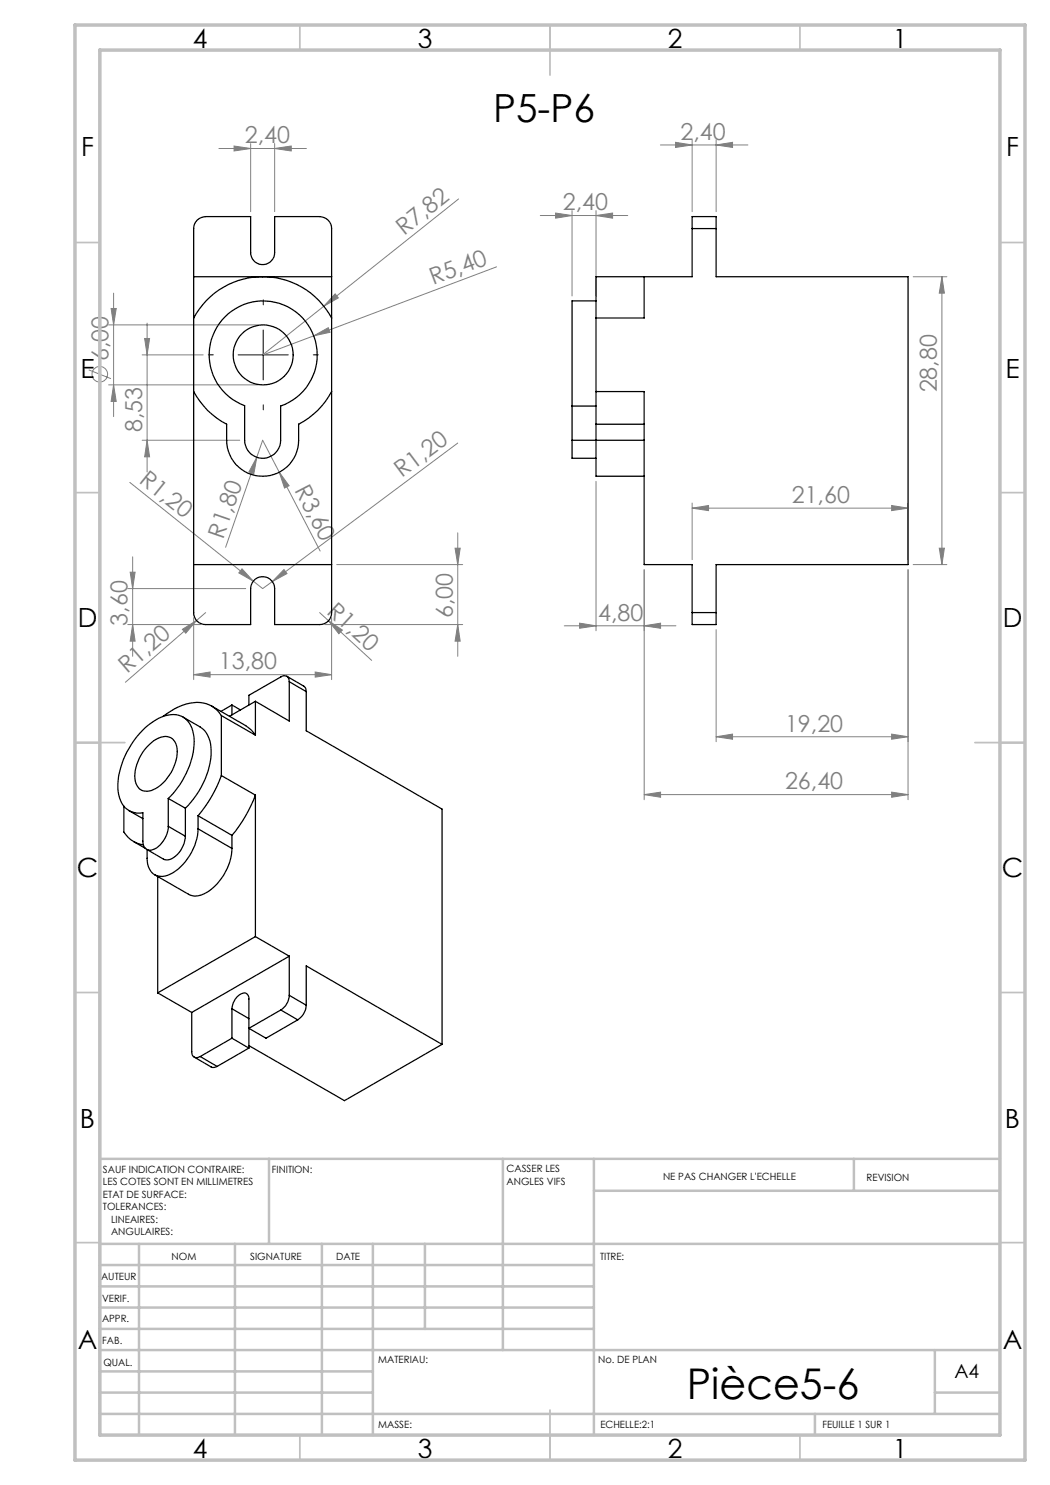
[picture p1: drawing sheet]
<svg xmlns="http://www.w3.org/2000/svg" width="210mm" height="297mm" viewBox="0 0 210 297" stroke-linecap="round" stroke-linejoin="round" font-family="sans-serif">
<g fill="none" stroke="#808080" stroke-width=".2">
<path d="M43.8 29.7h17.5M46.8 29.2l3.3 .5-3.3 .5zM50.1 28.7v13.6M54.9 29.7l3.3-.5v1zM54.9 28.7v13.6M91.7 39.8l-26.9 21.4M132.1 29h17.5M135.1 28.5l3.3 .5-3.3 .5zM138.4 28v14.3M143.2 29l3.3-.5v1zM143.2 28v14.3M22.7 58.6v24.7"/>
<path d="M67 58.8l.7 .8-2.9 1.6zM99.3 53.4l-36.5 13.8M108.1 43.1h17.5M111.1 42.6l3.3 .5-3.3 .5zM114.4 42.1v17.1M119.2 43.1l3.3-.5v1zM119.2 42.1v17.1M182.6 55.3h6.8M188.4 55.3l.5 3.3h-1zM188.4 55.3v57.6M17.7 74l4.5 1.7M21.7 65h29.9"/>
<path d="M21.7 77h29.9M22.2 61.7h1l-.5 3.3zM22.7 77l.5 3.3h-1zM28.4 71h12.2M28.9 67.7h1l-.5 3.3zM29.4 64.6v29.8M62.8 67.2l2.9-1.7 .3 1zM62.8 67.2l-10.2 3.8M64.8 61.2l-12.3 9.8M26 96.5l24.7 19.7M28.4 88h19.5M29.4 88l.5 3.4h-1z"/>
<path d="M51.4 91.4l-.6 3.4-1-.4zM51.4 91.4l-6.3 18.1M51.4 91.4l1.1-3.4 11.5 22.2M55.8 94.4l2 2.8-.9 .4zM91.5 88.6l-37 27.7M119.2 96.3v29.8M25.5 117.7h23.6M26 114.4h1l-.5 3.3zM26.5 111.4v19.9M48.4 113.8l2.3 2.4-2.9-1.6zM50.7 116.2l1.8 1.5 2-1.4M56.8 113.9l.6 .8-2.9 1.6z"/>
<path d="M67.3 112.9h25.2M91 109.6h1l-.5 3.3zM91.5 106.6v24.7M128.8 113.9v46M138.4 101.6l3.3-.5v1zM138.4 100.6v11.3M138.4 101.6h43.2M178.3 101.1l3.3 .5-3.3 .5zM181.6 100.6v11.3M181.6 113.9v46M182.6 112.9h6.8M187.9 109.6h1l-.5 3.3z"/>
<path d="M25.5 124.9h14.6M26.5 124.9l.5 3.3h-1zM36.5 125.9l2.8-1.8-2.2 2.5zM38.7 134.9l3.3-.5v1zM38.7 123.5v12.4M38.7 134.9h27.6M41.1 122.5l-16 14M63 134.4l3.3 .5-3.3 .5zM63.9 122.5l10.4 9.6M64.9 124.9h27.6M65.7 124.1l2.8 1.9-.7 .7zM66.3 123.5v12.4"/>
<path d="M91.5 124.9l.5 3.3h-1zM112.9 125.2h22.3M115.9 124.6l3.3 .6-3.3 .5zM128.8 125.2l3.3-.6v1.1zM143.2 125.9v22.4M128.8 158.9l3.3-.5v1.1zM128.8 158.9h52.8M143.2 147.4l3.3-.6v1zM143.2 147.4h38.4M178.3 146.8l3.3 .6-3.3 .4zM178.3 158.4l3.3 .5-3.3 .6z"/>
<circle cx="20" cy="74.9" r="1.55"/>
</g>
<path d="M42.7 71h-1M52.7 61v-1M62.7 71h1M52.7 81v1" fill="none" stroke="#000" stroke-width=".2" stroke-dasharray="30.5 1.3 1.3 1.3"/>
<path d="M47.6 71h10M52.6 66v10" fill="none" stroke="#000" stroke-width=".2"/>
<g fill="none" stroke="#c0c0c0" stroke-width=".35">
<path d="M60 5v5M110 5v10M160 5v5M15 48.5h5M200 48.5h5M15 98.5h5M200 98.5h5M15 148.5h10M195 148.5h10M15 198.5h5M200 198.5h5M15 248.5h5"/>
<path d="M200 248.5h5M60 287v5M110 282v10M160 287v5"/>
</g>
<g fill="none" stroke="#c0c0c0" stroke-width=".5">
<path d="M53.8 231.8v17M100.6 231.8v38.2M118.8 231.8v55.2M118.8 238.2h81.2M170.8 231.8v6.4M200 231.8h-180v55.2M20 248.8h180M20 257.3h98.8M20 253h98.8M27.8 248.8v38.2M47 248.8v38.2M64.4 248.8v38.2"/>
<path d="M74.6 248.8v38.2M85 248.8v17M20 265.8h98.8M20 261.5h98.8M20 278.5h54.6M20 274.3h54.6M20 270h180M187 278.5h13M187 270v12.8M20 282.8h180M163 282.8v4.2"/>
</g>
<path d="M15 5h190v287h-190zM20 10h180v277h-180z" fill="none" stroke="#c0c0c0" stroke-width=".7"/>
<g fill="#808080">
<path d="M48.4 113.8l2.3 2.4-2.9-1.6z"/>
<path d="M62.8 67.2l2.9-1.7 .3 1z"/>
<path d="M56.8 113.9l.6 .8-2.9 1.6z"/>
<path d="M67 58.8l.7 .8-2.9 1.6z"/>
<path d="M36.5 125.9l2.8-1.8-2.2 2.5z"/>
<path d="M51.4 91.4l-.6 3.4-1-.4z"/>
<path d="M55.8 94.4l2 2.8-.9 .4z"/>
<path d="M65.7 124.1l2.8 1.9-.7 .7z"/>
<path d="M119.2 43.1l3.3-.5v1zM111.1 42.6l3.3 .5-3.3 .5zM63 134.4l3.3 .5-3.3 .5zM38.7 134.9l3.3-.5v1z"/>
<path d="M115.9 124.6l3.3 .6-3.3 .5zM128.8 125.2l3.3-.6v1.1zM135.1 28.5l3.3 .5-3.3 .5zM143.2 29l3.3-.5v1zM46.8 29.2l3.3 .5-3.3 .5zM54.9 29.7l3.3-.5v1z"/>
<path d="M128.8 158.9l3.3-.5v1.1zM178.3 158.4l3.3 .5-3.3 .6z"/>
<path d="M138.4 101.6l3.3-.5v1zM178.3 101.1l3.3 .5-3.3 .5z"/>
<path d="M143.2 147.4l3.3-.6v1zM178.3 146.8l3.3 .6-3.3 .4z"/>
<path d="M187.9 109.6h1l-.5 3.3zM188.4 55.3l.5 3.3h-1zM91.5 124.9l.5 3.3h-1zM91 109.6h1l-.5 3.3z"/>
<path d="M26 114.4h1l-.5 3.3zM26.5 124.9l.5 3.3h-1zM22.2 61.7h1l-.5 3.3zM22.7 77l.5 3.3h-1zM28.9 67.7h1l-.5 3.3zM29.4 88l.5 3.4h-1z"/>
</g>
<g fill="none" stroke="#000" stroke-width=".25">
<path d="M38.7 55.3h27.6M39.4 44a2.75 2.75 0 0 1 1.7-.7h9v7.2a2.4 2.4 0 0 0 2.4 2.4 2.4 2.4 0 0 0 2.4-2.4v-7.2h9a2.41 2.41 0 0 1 2.4 2.4v76.8a2.35 2.35 0 0 1-2.4 2.4h-9v-7.2a2.4 2.4 0 0 0-2.4-2.4 2.4 2.4 0 0 0-2.4 2.4v7.2h-9a2.35 2.35 0 0 1-2.4-2.4v-76.8a2.31 2.31 0 0 1 .7-1.7zM128.8 55.3v8.3h-9.6M138.4 45.7v9.6h-19.2v8.3M138.4 45.7v-2.4h4.8v2.4M138.4 45.7h4.8M143.2 45.7v9.6h38.4v57.6h-38.4v9.6M38.7 78.3a15.2 15.2 0 0 0 6.6 6.5 13.6 13.6 0 0 0 .4 5.5 7.2 7.2 0 0 0 8 4.9 7.2 7.2 0 0 0 6-7.2v-3.2a15.2 15.2 0 0 0 6.6-6.5M38.7 63.6a15.6 15.6 0 0 1 27.6 0M45 63.4a10.8 10.8 0 0 1 16.8 1.9 10.8 10.8 0 0 1-5.7 15.9v6.8a3.6 3.6 0 0 1-3.6 3.7 3.6 3.6 0 0 1-3.6-3.7v-6.9a10.8 10.8 0 0 1-3.9-17.7zM119.2 78.3v6.5M119.2 60.2h-4.8v21"/>
<path d="M119.2 78.3h9.6v34.6h9.6v9.6M119.2 63.6v14.7M114.4 88v3.6h4.8M114.4 81.2h4.8M114.4 88h14.4M114.4 81.2v6.8M119.2 84.8v10.4h9.6M119.2 84.8h9.6M38.7 112.9h27.6M57.4 135.3l3.3 1.9a1.09 1.09 0 0 1 .5 1.1M57.9 136.3a1.02 1.02 0 0 0-.5-1.1 1.02 1.02 0 0 0-1.2 .2l-6.4 3.7v1.9M57.9 136.3v7.9l-6.8-3.9"/>
<path d="M57.9 136.3l3.3 2M61.2 138.3v7.9l27.2 15.6v47.1M138.4 122.5v2.4h4.8v-2.4M138.4 122.5h4.8M29.4 149.4a4.6 4.6 0 0 1 4.4-2 2.93 2.93 0 0 1 1.6 3.5 9.2 9.2 0 0 1-5.1 7.2 2.39 2.39 0 0 1-3.3-2.4 8.9 8.9 0 0 1 2.4-6.3zM33.7 159.7a16.7 16.7 0 0 0 5.1-12.2 4.5 4.5 0 0 0-3.6-4.6 8.3 8.3 0 0 0-6.1 2.6 16.9 16.9 0 0 0-5.5 12.1 4.7 4.7 0 0 0 3.3 4.9l1.7 .1v5.6a1.52 1.52 0 0 0 .6 1.6 1.52 1.52 0 0 0 1.7 0 5.6 5.6 0 0 0 2.8-4.5M33.7 159.7v5.6M33.7 159.7l3.4 1.9M36.6 143.4l3.4 2a5.3 5.3 0 0 1 2.2 4.8 16.7 16.7 0 0 1-5.1 11.4M42.3 141.2l6.9 4a5.6 5.6 0 0 1 1.9 1.8M44.3 143.1a5.9 5.9 0 0 0-7.1-2.3l-2.3 1-2.3 1.5M44.3 155.1a26.5 26.5 0 0 1-4.7 8.1"/>
<path d="M44.3 155.1l6.8 3.9M44.3 143.1v12M44.3 143.1l6.8 3.9M46.4 141v2M46.4 141l-2.2 1.3M46.4 141l1.7 1M51.1 159a27.6 27.6 0 0 1-4.7 8.1M51.1 140.3v6.7M51.1 159v28.3M51.1 140.3l-5.2 3M24.8 161.2v5.2a5.4 5.4 0 0 0 3.9 2.6M25.8 162.1l2.8 1.6"/>
<path d="M26.7 168.3l2.3 1.3M31.5 175.3v23.3M33.7 165.3l3.4 1.9M37.1 167.2a5.1 5.1 0 0 1-3.5 4.8l-.9-.2-3.4-1.9M37.1 161.6v5.6M39.6 165.8a10.9 10.9 0 0 1-6.1 9.3 2.88 2.88 0 0 1-4-2.8l-.1-2.4M39.6 163.2v2.6M39.6 165.8l6.8 3.9M39.6 163.2l6.8 3.9M46.4 169.7a10.7 10.7 0 0 1-6.1 9.3 2.84 2.84 0 0 1-2.6-.1l-6.8-4M46.4 167.1v2.6M31.5 198.6l6.8 3.9"/>
<path d="M51.1 187.3l6.8 3.9M51.1 187.3l-19.6 11.3M57.9 199.1a3.8 3.8 0 0 1-1.7 2.9M57.9 191.2v7.9M57.9 199.1l3.3 1.9M57.9 191.2l-19.6 11.3M38.3 202.5v7.8a1.04 1.04 0 0 0 .5 1.1 1.04 1.04 0 0 0 1.2-.1M38.8 211.4l3.4 2a1.24 1.24 0 0 0 1.2-.1M40 211.3l3.4 2M46.4 201.8a3.1 3.1 0 0 1 2.7-3.2l.4 .3 .3 .6v10.1M46.4 201.8v5.8M46.4 207.6l-6.4 3.7"/>
<path d="M46.4 207.6l3.4 2M46.4 201.8l3.4 1.9M49.8 209.6l-6.4 3.7M56.2 202l3.3 2M56.2 202l-6.4 3.7 3.4 1.9 6.3-3.6M61.2 201a3.8 3.8 0 0 1-1.7 3M61.2 201v-7.8l27.2 15.7M88.4 208.9l-19.5 11.2-19.1-11"/>
<circle cx="52.6" cy="71" r="6"/>
</g>
<text font-size="8.5" x="137.3" y="279.7">Pièce5-6</text>
<text font-size="7.8" x="98.6" y="24.4">P5-P6</text>
<g font-size="5.3">
<text x="38.5" y="9.5">4</text>
<text x="83.5" y="9.5">3</text>
<text x="133.6" y="9.5">2</text>
<text x="178.6" y="9.5">1</text>
<text x="16.2" y="31.2">F</text>
<text x="201.2" y="31.2">F</text>
<text x="16.1" y="75.5">E</text>
<text x="201.1" y="75.5">E</text>
<text x="15.5" y="125.5">D</text>
<text x="200.5" y="125.5">D</text>
<text x="15.4" y="175.5">C</text>
<text x="200.4" y="175.5">C</text>
<text x="16" y="225.5">B</text>
<text x="201" y="225.5">B</text>
<text x="15.5" y="269.7">A</text>
<text x="200.5" y="269.7">A</text>
<text x="38.5" y="291.5">4</text>
<text x="83.5" y="291.5">3</text>
<text x="133.6" y="291.5">2</text>
<text x="178.6" y="291.5">1</text>
</g>
<g font-size="4.7" fill="#808080">
<text x="49" y="28.7">2,40</text>
<text x="136.1" y="28">2,40</text>
<text x="80.8" y="47.2" transform="rotate(-38 80.8 47.2)">R7,82</text>
<text x="112.6" y="42.1">2,40</text>
<text x="86.6" y="57.1" transform="rotate(-21 86.6 57.1)">R5,40</text>
<text x="21.7" y="72.3" transform="rotate(-90 21.7 72.3)">6,00</text>
<text x="187.4" y="78.5" transform="rotate(-90 187.4 78.5)">28,80</text>
<text x="28.4" y="86.5" transform="rotate(-90 28.4 86.5)">8,53</text>
<text x="80.4" y="95.7" transform="rotate(-37 80.4 95.7)">R1,20</text>
<text x="27.6" y="96.5" transform="rotate(39 27.6 96.5)">R1,20</text>
<text x="58.8" y="98" transform="rotate(63 58.8 98)">R3,60</text>
<text x="158.4" y="100.6">21,60</text>
<text x="44.6" y="107.9" transform="rotate(-71 44.6 107.9)">R1,80</text>
<text x="25.5" y="125.1" transform="rotate(-90 25.5 125.1)">3,60</text>
<text x="65.2" y="122.5" transform="rotate(43 65.2 122.5)">R1,20</text>
<text x="90.5" y="123.6" transform="rotate(-90 90.5 123.6)">6,00</text>
<text x="119.6" y="124.1">4,80</text>
<text x="25.4" y="134.8" transform="rotate(-41 25.4 134.8)">R1,20</text>
<text x="43.8" y="133.9">13,80</text>
<text x="157" y="146.3">19,20</text>
<text x="157" y="157.9">26,40</text>
</g>
<text font-size="3.9" x="190.9" y="275.5">A4</text>
<g font-size="2">
<text x="20.6" y="234.6">SAUF INDICATION CONTRAIRE:</text>
<text x="20.6" y="237.1">LES COTES SONT EN MILLIMETRES</text>
<text x="20.6" y="239.6">ETAT DE SURFACE:</text>
<text x="54.4" y="234.6">FINITION:</text>
<text x="101.3" y="234.5">CASSER LES</text>
<text x="101.3" y="237">ANGLES VIFS</text>
<text x="132.6" y="236">NE PAS CHANGER L'ECHELLE</text>
<text x="173.3" y="236.2">REVISION</text>
<text x="20.6" y="242.1">TOLERANCES:</text>
<text x="22.2" y="244.6">LINEAIRES:</text>
<text x="22.2" y="247.1">ANGULAIRES:</text>
<text x="34.3" y="252">NOM</text>
<text x="50" y="251.9">SIGNATURE</text>
<text x="67.2" y="251.9">DATE</text>
<text x="120" y="251.9">TITRE:</text>
<text x="20.2" y="256.1">AUTEUR</text>
<text x="20.4" y="260.3">VERIF.</text>
<text x="20.4" y="264.4">APPR.</text>
<text x="20.5" y="268.8">FAB.</text>
<text x="20.7" y="273.1">QUAL.</text>
<text x="75.7" y="272.5">MATERIAU:</text>
<text x="119.6" y="272.5">No. DE PLAN</text>
<text x="75.6" y="285.5">MASSE:</text>
<text x="120.1" y="285.6">ECHELLE:2:1</text>
<text x="164.5" y="285.6">FEUILLE 1 SUR 1</text>
</g>
</svg>
